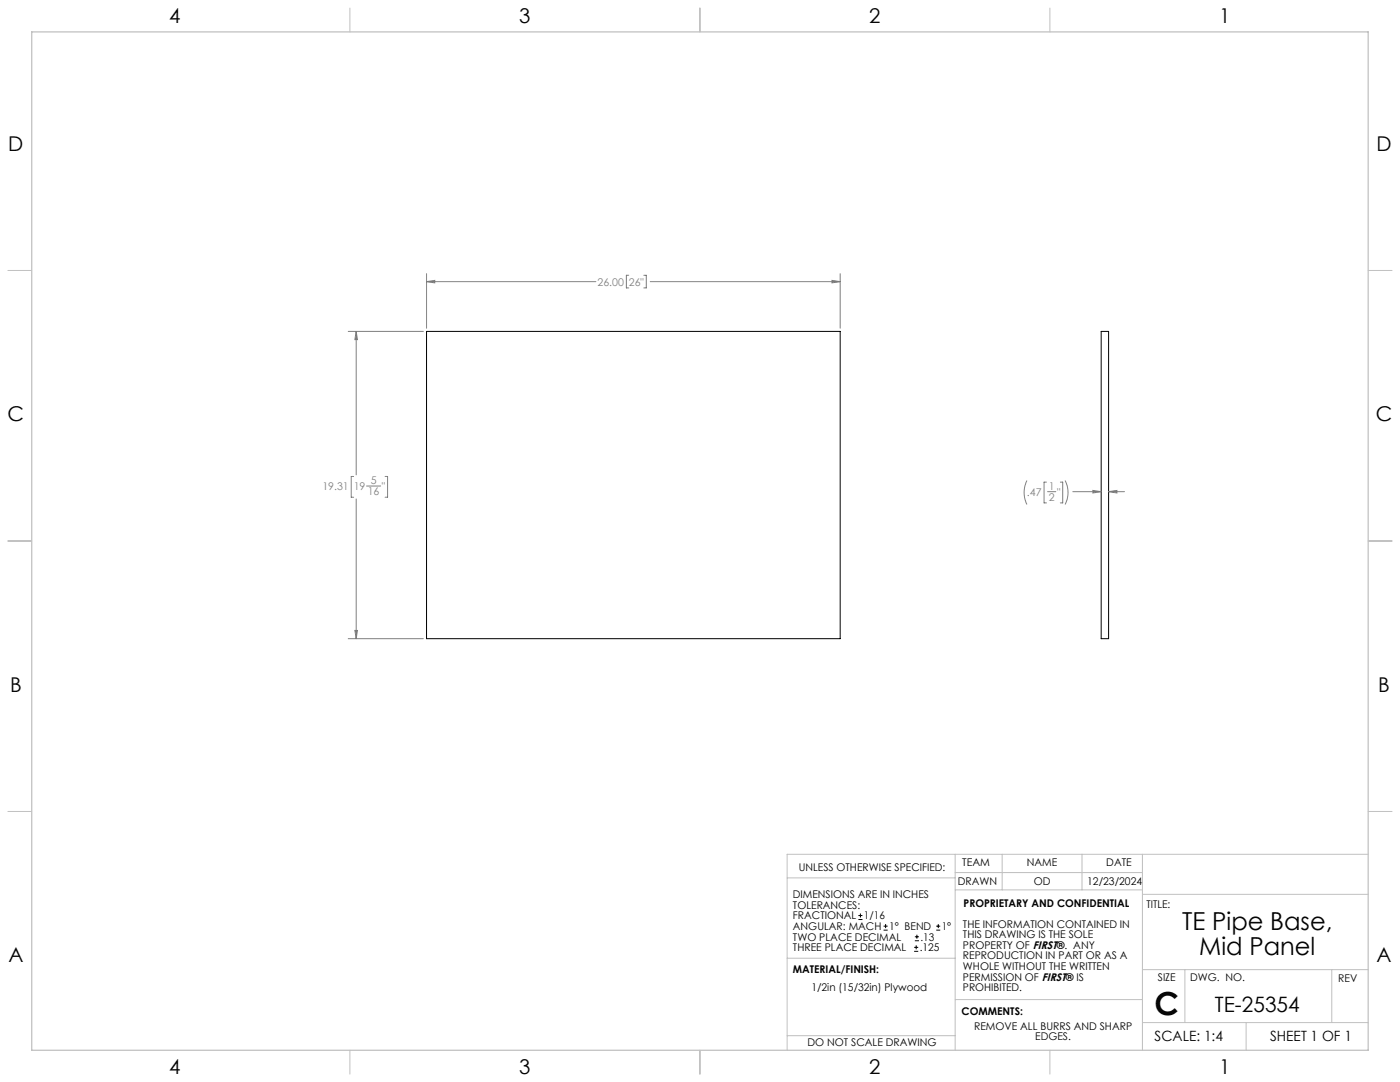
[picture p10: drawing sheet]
<svg xmlns="http://www.w3.org/2000/svg" width="559mm" height="432mm" viewBox="0 0 559 432" stroke-linecap="round" stroke-linejoin="round" font-family="sans-serif">
<g fill="none" stroke="#c0c0c0" stroke-width=".4">
<path d="M139.7 3.2v9.5M279.4 3.2v9.5M419.1 3.2v9.5M3.1 107.9h9.6M546.1 107.9h9.5M3.1 215.9h9.6M546.1 215.9h9.5M3.1 323.8h9.6M546.1 323.8h9.5M314.2 350.3h67M381.2 340.9v78.2M381.2 355.1h74.8"/>
<path d="M381.2 348.2h74.8M400 340.9v14.2M431.9 340.9v14.2M456 340.9v78.2M456 356.9h90.1M546.1 340.9h-231.9v78.2M314.2 382.4h67.2M381.2 398.9h74.8M456 387h90.1M472.9 387v21.1M531.6 387v21.1M139.7 419.1v9.6"/>
<path d="M279.4 419.1v9.6M314.2 413.3h67M419.1 419.1v9.6M456 408.1h90.1M497.4 408.1v11"/>
</g>
<path d="M12.7 12.7h533.4v406.4h-533.4z" fill="none" stroke="#c0c0c0" stroke-width=".5"/>
<path d="M170.3 132.3h165.1v122.6h-165.1zM439.5 132.3h3v122.6h-3z" fill="none" stroke="#000" stroke-width=".4"/>
<g fill="none" stroke="#808080" stroke-width=".4">
<path d="M170.3 112.4l3.2-.5v1zM170.3 109.2v21.8M170.3 112.4h67.5M251 109.9h-1v5h1M257 109.9h1v5h-1M259.5 112.4h75.9M332.1 111.9l3.3 .5-3.3 .5zM335.4 109.2v21.8M139 132.3h30M142.2 132.3l.5 3.2h-1.1zM142.2 132.3v57.2M141.1 190.1h-.9v8.3h.9"/>
<path d="M142.2 199.1v55.8M146.3 194h5.6M153.7 190.1h1v8.3h-1M409.9 191.8a10.7 10.7 0 0 0 0 9.5M417.7 192.4h-1v8.3h1M418.1 196.2h3.3M423.2 192.4h1v8.3h-1M425.1 191.8a10.4 10.4 0 0 1 0 9.5M428.2 196.2h11.3M436.2 195.7l3.3 .5-3.3 .5zM442.5 196.2l3.3-.5v1zM442.5 196.2h6.3"/>
<path d="M139 254.9h30M141.6 251.6h1.1l-.5 3.3z"/>
</g>
<path d="M332.1 111.9l3.3 .5-3.3 .5zM170.3 112.4l3.2-.5v1zM142.2 132.3l.5 3.2h-1.1zM141.6 251.6h1.1l-.5 3.3zM436.2 195.7l3.3 .5-3.3 .5zM442.5 196.2l3.3-.5v1z" fill="#808080"/>
<g fill="none" stroke="#000" stroke-width=".4">
<path d="M342.6 367h1.6M342.6 365.4h1.6M343.4 364.6v1.5M352.7 371.2h1.6M352.7 369.6h1.6M353.5 368.8v1.6M364.9 379.7h1.6M364.9 378.1h1.6M365.2 375.4h1.6M365.2 373.8h1.6M365.7 377.3v1.5M366 373v1.6"/>
<path d="M373.7 371.2h1.6M373.7 369.6h1.6M374.5 368.8v1.6"/>
</g>
<text font-size="12.7" x="460.9" y="405.2">C</text>
<g font-size="9.9">
<text x="471.9" y="371.2">TE Pipe Base,</text>
<text x="478.7" y="381.1">Mid Panel</text>
</g>
<text font-size="8.5" x="484.9" y="404">TE-25354</text>
<g font-size="8.1">
<text x="67.6" y="9.3">4</text>
<text x="207.3" y="9.3">3</text>
<text x="347" y="9.3">2</text>
<text x="486.7" y="9.3">1</text>
<text x="3.3" y="60.1">D</text>
<text x="549.4" y="60.1">D</text>
<text x="3" y="168">C</text>
<text x="549.1" y="168">C</text>
<text x="4" y="276">B</text>
<text x="550.1" y="276">B</text>
<text x="3.3" y="383.9">A</text>
<text x="549.4" y="383.9">A</text>
<text x="67.6" y="428.4">4</text>
<text x="207.3" y="428.4">3</text>
<text x="347" y="428.4">2</text>
<text x="486.7" y="428.4">1</text>
</g>
<g font-size="5.6">
<text x="460.9" y="415.2">SCALE: 1:4</text>
<text x="507" y="415.2">SHEET 1 OF 1</text>
</g>
<g font-size="4.2" fill="#808080">
<text x="238.5" y="114">26.00</text>
<text x="251" y="114">26&quot;</text>
<text x="128.7" y="195.6">19.31</text>
<text x="141.2" y="195.6">19</text>
<text x="146.8" y="197.5">16</text>
<text x="148" y="193.3">5</text>
<text x="152.4" y="195.6">&quot;</text>
<text x="409.9" y="197.9">.47</text>
<text x="418.6" y="195.6">1</text>
<text x="421.9" y="197.9">&quot;</text>
<text x="418.6" y="199.8">2</text>
</g>
<g font-size="4.2">
<text x="318.8" y="347.7">UNLESS OTHERWISE SPECIFIED:</text>
<text x="384.1" y="345.5">TEAM</text>
<text x="409.9" y="345.7">NAME</text>
<text x="441.6" y="345.7">DATE</text>
<text x="382.3" y="353.3">DRAWN</text>
<text x="412.6" y="353.3">OD</text>
<text x="433.9" y="353.3">12/23/2024</text>
<text x="316.5" y="358.5">DIMENSIONS ARE IN INCHES</text>
<text x="316.5" y="362.7">TOLERANCES:</text>
<text x="384.6" y="361.9">PROPRIETARY AND CONFIDENTIAL</text>
<text x="457.6" y="362.3">TITLE:</text>
<text x="316.5" y="371.2">ANGULAR: MACH</text>
<text x="316.5" y="366.9">FRACTIONAL</text>
<text x="344.8" y="366.9">1/16</text>
<text x="354.9" y="371.2">1° BEND</text>
<text x="375.9" y="371.2">1°</text>
<text x="384.4" y="370.2">THE INFORMATION CONTAINED IN</text>
<text x="316.5" y="375.4">TWO PLACE DECIMAL</text>
<text x="367.4" y="375.4">.13</text>
<text x="384.4" y="374.4">THIS DRAWING IS THE SOLE</text>
<text x="316.5" y="379.6">THREE PLACE DECIMAL</text>
<text x="367.1" y="379.6">.125</text>
<text x="384.4" y="378.6">PROPERTY OF FIRST®. ANY</text>
<text x="384.4" y="382.9">REPRODUCTION IN PART OR AS A</text>
<text x="316.5" y="388.4">MATERIAL/FINISH:</text>
<text x="384.4" y="387.1">WHOLE WITHOUT THE WRITTEN</text>
<text x="323.9" y="395.6">1/2in (15/32in) Plywood</text>
<text x="384.4" y="391.3">PERMISSION OF FIRST® IS</text>
<text x="384.4" y="395.6">PROHIBITED.</text>
<text x="462.2" y="391.3">SIZE</text>
<text x="475.1" y="391.3">DWG. NO.</text>
<text x="534.1" y="391.8">REV</text>
<text x="383.8" y="405.1">COMMENTS:</text>
<text x="388.8" y="410.9">REMOVE ALL BURRS AND SHARP</text>
<text x="322.3" y="417.6">DO NOT SCALE DRAWING</text>
<text x="413.2" y="415.2">EDGES.</text>
</g>
</svg>
